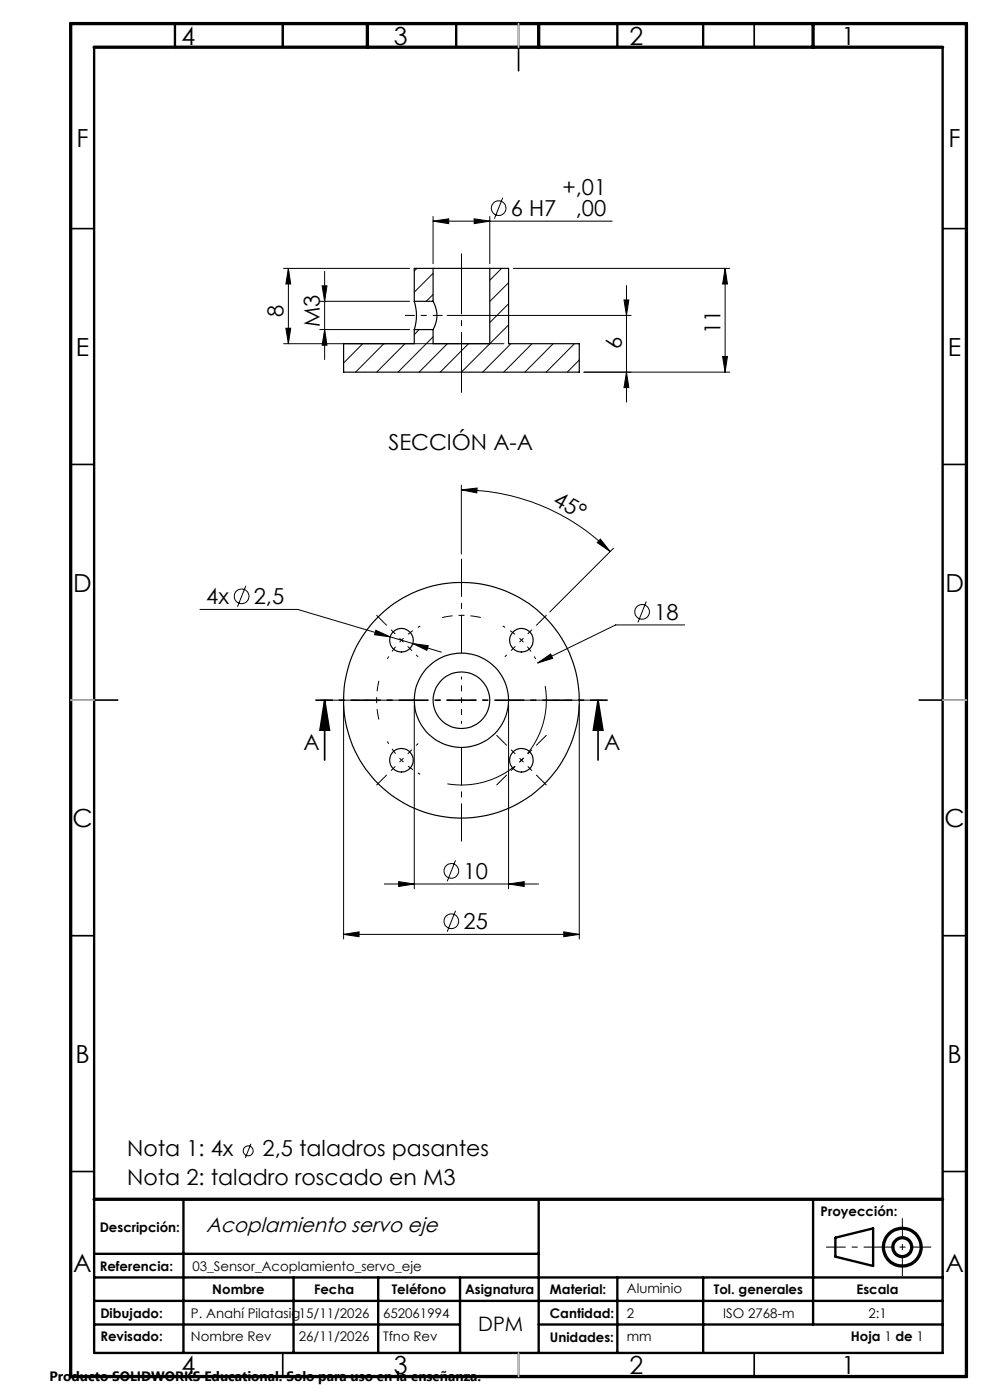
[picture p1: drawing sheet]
<svg xmlns="http://www.w3.org/2000/svg" width="210mm" height="297mm" viewBox="0 0 210 297" stroke-linecap="round" stroke-linejoin="round" font-family="sans-serif">
<g fill="none" stroke="#000" stroke-width=".25">
<path d="M91.9 56.9h12M91.9 56.9v7M91.9 56.9h-4v7M103.9 56.9v16h-12v-3M103.9 56.9h4v16h15v6h-50v-6h15v-3M87.9 63.9a9.8 9.8 0 0 1 0 6M87.9 63.9h4M87.9 69.9h4M91.9 63.9a5.9 5.9 0 0 1 0 6"/>
<circle cx="85.1" cy="135.8" r="2.5"/>
<circle cx="110.6" cy="135.8" r="2.5"/>
<circle cx="97.9" cy="148.6" r="25"/>
<circle cx="97.9" cy="148.6" r="10"/>
<circle cx="97.9" cy="148.6" r="6"/>
<circle cx="85.2" cy="161.3" r="2.5"/>
<circle cx="110.6" cy="161.3" r="2.5"/>
</g>
<g fill="none" stroke="#000" stroke-width=".21">
<path d="M60.1 56.9h26.8M61.2 56.9l.5 3.4h-1.1zM61.2 56.9v16M68.9 57.6v18.7M88.4 56.9l-.5 .6M91.9 46.9l3.3-.5v1zM91.9 58l-4 4M91.9 45.9v10M91.9 46.9h38M100.6 46.4l3.3 .5-3.3 .5zM103.9 45.9v10M106.4 56.9l-2.5 2.6"/>
<path d="M106.6 41.9l-1.7 4.5M107.9 60l-4 4M108.9 56.9h45.9M153.8 56.9l.5 3.4h-1zM153.8 56.9v22M60.1 72.9h46.8M60.6 69.6h1.1l-.5 3.3zM67.8 63.9h19.1M67.8 69.9h19.1M68.3 60.6h1.1l-.5 3.3zM68.9 69.9l.5 3.3h-1.1zM76.9 72.9l-4 4.1"/>
<path d="M81.4 72.9l-6 6M85.9 72.9l-6 6M88.9 69.9l-1 1.1M91.9 62.5l-1.5 1.4M91.9 71.5l-7.5 7.4M94.9 66.9h39M94.9 72.9l-6 6M99.4 72.9l-6 6M107.9 68.9l-10 10M107.9 64.4l-4 4M108.4 72.9l-6 6M112.9 72.9l-6 6"/>
<path d="M117.3 72.9l-6 6M121.8 72.9l-5.9 6M122.9 76.4l-2.6 2.5M123.9 78.9h30.9M132.4 63.6h1l-.5 3.3zM132.9 78.9l.5 3.3h-1zM132.9 60.6v24.7M153.3 75.6h1l-.5 3.3zM97.9 103.9l3.3-.4-.1 1.1zM97.9 103.9a44.5 44.5 0 0 1 31.5 13.1M97.9 102.9v14.6M127.4 114.4l2 2.6-2.7-1.9z"/>
<path d="M130.1 116.3l-13.5 13.5M42.4 129.3h20.7l24.5 7.2M52.1 124.3l-1.7 4.4M79.7 133.7l3.1 1.4-3.4-.4zM87.6 136.5l3.2 .5-.2 1zM87.6 136.5l6 1.9M137.1 127.6l-1.8 4.4M145.2 132.6h-14.6l-16.5 8M72.9 149.5v49.7M87.9 149.5v39.1M107.9 149.5v39.1M114.1 140.6l2.7-1.9 .4 1z"/>
<path d="M122.9 149.5v49.7M72.9 198.2l3.3-.5v1zM72.9 198.2h50M81.5 187.5h32.7M84.6 187l3.3 .5-3.3 .6zM96.6 193.2l-1.7 4.5M96.6 182.5l-1.7 4.5M107.9 187.5l3.3-.5v1.1zM119.6 197.7l3.3 .5-3.3 .5zM53.2 242.6l-1.2 3"/>
<circle cx="105.8" cy="44.2" r="1.55"/>
<circle cx="51.2" cy="126.5" r="1.56"/>
<circle cx="136.2" cy="129.8" r="1.55"/>
<circle cx="95.7" cy="184.8" r="1.56"/>
<circle cx="95.7" cy="195.4" r="1.55"/>
<circle cx="52.6" cy="244.2" r="1.06"/>
</g>
<g fill="none" stroke="#000" stroke-width=".7" stroke-linecap="butt">
<circle cx="191.4" cy="264.6" r="4"/>
<circle cx="191.4" cy="264.6" r="2"/>
</g>
<path d="M197.5 264.6h-22.3" fill="none" stroke="#000" stroke-width=".21" stroke-dasharray="6.3 1.3 1.3 1.3" stroke-dashoffset="2.2" stroke-linecap="butt"/>
<path d="M191.4 258.4v12.3" fill="none" stroke="#000" stroke-width=".21" stroke-dasharray="6.3 1.3 1.3 1.3" stroke-dashoffset="2.1" stroke-linecap="butt"/>
<g fill="none" stroke="#000" stroke-width=".35">
<path d="M60 5v5M110 5v10M160 5v5M15 48.5h5M200 48.5h5M15 98.5h5M200 98.5h5M15 148.5h10M68.9 148.6l1 6.3h-2zM68.9 148.6v12.7M126.9 148.6l1 6.3h-2zM126.9 148.6v12.7"/>
<path d="M195 148.5h10M15 198.5h5M200 198.5h5M15 248.5h5M200 248.5h5M60 287v5M110 287v5M160 287v5"/>
</g>
<g fill="none" stroke="#000" stroke-width=".5">
<path d="M20 10v277h180v-277M37.1 5v5M60 5v5M96.8 5v5M131 5v5M149.2 5v5M38.9 254.4v32.6M114.3 254.4v32.6M172.5 254.4v26.6M20 266h94.3M20 271h180M20 276h180"/>
<path d="M62.3 271v16M80.2 271v16M97.6 271v16M131 271v16M149.2 271v16M177.2 262.6l8-2v8l-8-2zM20 281h77.6M114.3 281h85.7"/>
</g>
<path d="M15 5h190v287h-190zM20 10h180M77.9 5v5M114.3 5v5M172.5 5v5M20 254.4h180" fill="none" stroke="#000" stroke-width=".7"/>
<path d="M110 5v5M15 148.5h5M200 148.5h5M110 287v5" fill="none" stroke="#c0c0c0" stroke-width=".35"/>
<g fill="#000">
<path d="M61.2 56.9l.5 3.4h-1.1zM91.9 46.9l3.3-.5v1zM100.6 46.4l3.3 .5-3.3 .5zM153.8 56.9l.5 3.4h-1zM60.6 69.6h1.1l-.5 3.3zM68.3 60.6h1.1l-.5 3.3zM68.9 69.9l.5 3.3h-1.1zM132.4 63.6h1l-.5 3.3zM132.9 78.9l.5 3.3h-1zM153.3 75.6h1l-.5 3.3zM97.9 103.9l3.3-.4-.1 1.1zM127.4 114.4l2 2.6-2.7-1.9z"/>
<path d="M79.7 133.7l3.1 1.4-3.4-.4zM87.6 136.5l3.2 .5-.2 1zM68.9 148.6l1 6.3h-2zM114.1 140.6l2.7-1.9 .4 1zM126.9 148.6l1 6.3h-2zM72.9 198.2l3.3-.5v1zM84.6 187l3.3 .5-3.3 .6zM107.9 187.5l3.3-.5v1.1zM119.6 197.7l3.3 .5-3.3 .5z"/>
</g>
<g fill="none" stroke="#000" stroke-width=".21" stroke-dasharray="15.2 1.3 1.3 1.3" stroke-dashoffset="14.6" stroke-linecap="butt">
<path d="M85.2 135.8a18 18 0 0 0-3 4M85.2 135.8a18 18 0 0 1 3.9-3M85.2 135.8l-3.6-3.5M85.2 135.8l3.5 3.5M110.6 135.8a18 18 0 0 0-4-3M110.6 135.8a18 18 0 0 1 3 4M110.6 135.8l3.6-3.5M110.6 135.8l-3.5 3.5M97.9 148.5v-5M97.9 148.5h-5M97.9 148.5v5M97.9 148.5h5"/>
<path d="M85.2 161.3a18 18 0 0 0 3.9 3M85.2 161.3a18 18 0 0 1-3-4M85.2 161.3l-3.6 3.5M85.2 161.3l3.5-3.6M110.6 161.3l-3.5-3.6M110.6 161.3l-3.5 3.5M110.6 161.3l3.6 3.5M110.6 161.3l3.6-3.6"/>
</g>
<path d="M102 131a18 18 0 0 0-8.2 0M80.4 144.4a18 18 0 0 0 0 8.2" fill="none" stroke="#000" stroke-width=".21" stroke-dasharray="15.2 1.3 1.3 1.3" stroke-dashoffset="13" stroke-linecap="butt"/>
<path d="M93.8 166.1a18 18 0 0 0 21.6-21.7" fill="none" stroke="#000" stroke-width=".21" stroke-dasharray="15.2 1.3 1.3 1.3" stroke-dashoffset="-1.1" stroke-linecap="butt"/>
<path d="M97.9 138.5v-20M87.9 148.5h-20M97.9 158.5v20M107.9 148.5h20" fill="none" stroke="#000" stroke-width=".21" stroke-dasharray="15.2 1.3 1.3 1.3" stroke-dashoffset="7.1" stroke-linecap="butt"/>
<path d="M81.6 132.3l-1.7-1.8M114.2 132.3l1.7-1.8M107.1 157.7l-1.8-1.7M114.2 157.7l1.7-1.7M81.6 164.8l-1.7 1.8M107.1 164.8l-1.8 1.8M114.2 164.8l1.7 1.8" fill="none" stroke="#000" stroke-width=".21" stroke-dasharray="15.2 1.3 1.3 1.3" stroke-linecap="butt"/>
<path d="M128.9 148.5h-62" fill="none" stroke="#000" stroke-width=".35" stroke-dasharray="6.3 1.3 1.3 1.3" stroke-dashoffset="2.7" stroke-linecap="butt"/>
<path d="M97.9 83.3v-29.5" fill="none" stroke="#000" stroke-width=".21" stroke-dasharray="15.2 1.3 1.3 1.3" stroke-dashoffset="2.4" stroke-linecap="butt"/>
<path d="M93.9 66.9h-8" fill="none" stroke="#000" stroke-width=".21" stroke-dasharray="15.2 1.3 1.3 1.3" stroke-dashoffset="13.1" stroke-linecap="butt"/>
<g font-size="5.3">
<text x="38.5" y="9.5">4</text>
<text x="83.5" y="9.5">3</text>
<text x="133.5" y="9.5">2</text>
<text x="178.5" y="9.5">1</text>
<text x="16.2" y="31.3">F</text>
<text x="201.2" y="31.3">F</text>
<text x="16.1" y="75.5">E</text>
<text x="201.1" y="75.5">E</text>
<text x="15.5" y="125.5">D</text>
<text x="200.5" y="125.5">D</text>
<text x="15.4" y="175.5">C</text>
<text x="200.4" y="175.5">C</text>
<text x="16" y="225.5">B</text>
<text x="201" y="225.5">B</text>
<text x="15.5" y="269.8">A</text>
<text x="200.5" y="269.8">A</text>
<text x="38.5" y="291.5">4</text>
<text x="83.5" y="291.5">3</text>
<text x="133.5" y="291.5">2</text>
<text x="178.5" y="291.5">1</text>
</g>
<g font-size="4.7">
<text x="119.3" y="41.4">+,01</text>
<text x="108.4" y="45.8">6 H7</text>
<text x="122.1" y="45.9">,00</text>
<text x="60.2" y="67.2" transform="rotate(-90 60.2 67.2)">8</text>
<text x="67.9" y="69.3" transform="rotate(-90 67.9 69.3)">M3</text>
<text x="152.8" y="70.8" transform="rotate(-90 152.8 70.8)">11</text>
<text x="131.9" y="74" transform="rotate(-90 131.9 74)">6</text>
<text x="82.4" y="95.4">SECCIÓN A-A</text>
<text x="117.1" y="107" transform="rotate(29 117.1 107)">45°</text>
<text x="43.7" y="128.2">4x</text>
<text x="53.8" y="128.2">2,5</text>
<text x="138.8" y="131.5">18</text>
<text x="64.4" y="159.1">A</text>
<text x="128.2" y="159.1">A</text>
<text x="98.3" y="186.5">10</text>
<text x="98.3" y="197.1">25</text>
<text x="27" y="245.3">Nota 1: 4x</text>
<text x="55.7" y="245.3">2,5 taladros pasantes</text>
<text x="27" y="251.4">Nota 2: taladro roscado en M3</text>
</g>
<text font-size="4.4" x="43.7" y="261.3">Acoplamiento servo eje</text>
<text font-size="4.2" x="101.4" y="282.3">DPM</text>
<text font-size="2.9" x="10.5" y="292.9">Producto SOLIDWORKS Educational. Solo para uso en la enseñanza.</text>
<g font-size="2.8">
<text x="21.1" y="261.3">Descripción:</text>
<text x="174.1" y="258">Proyección:</text>
<text x="21.1" y="269.7">Referencia:</text>
<text x="40.8" y="269.7">03_Sensor_Acoplamiento_servo_eje</text>
<text x="45" y="274.5">Nombre</text>
<text x="66.6" y="274.5">Fecha</text>
<text x="83.1" y="274.5">Teléfono</text>
<text x="98.6" y="274.5">Asignatura</text>
<text x="116.7" y="274.5">Material:</text>
<text x="133" y="274.4">Aluminio</text>
<text x="151.4" y="274.5">Tol. generales</text>
<text x="181.7" y="274.5">Escala</text>
<text x="21.3" y="279.7">Dibujado:</text>
<text x="40.5" y="279.7">P. Anahí Pilatasig15/11/2026</text>
<text x="81.3" y="279.7">652061994</text>
<text x="116.7" y="279.7">Cantidad:</text>
<text x="133" y="279.6">2</text>
<text x="153.4" y="279.7">ISO 2768-m</text>
<text x="184.2" y="279.7">2:1</text>
<text x="21.3" y="284.6">Revisado:</text>
<text x="40.5" y="284.6">Nombre Rev</text>
<text x="63.4" y="284.6">26/11/2026</text>
<text x="81.3" y="284.6">Tfno Rev</text>
<text x="116.7" y="284.6">Unidades:</text>
<text x="133" y="284.5">mm</text>
<text x="180.5" y="284.5">Hoja 1 de 1</text>
</g>
</svg>
